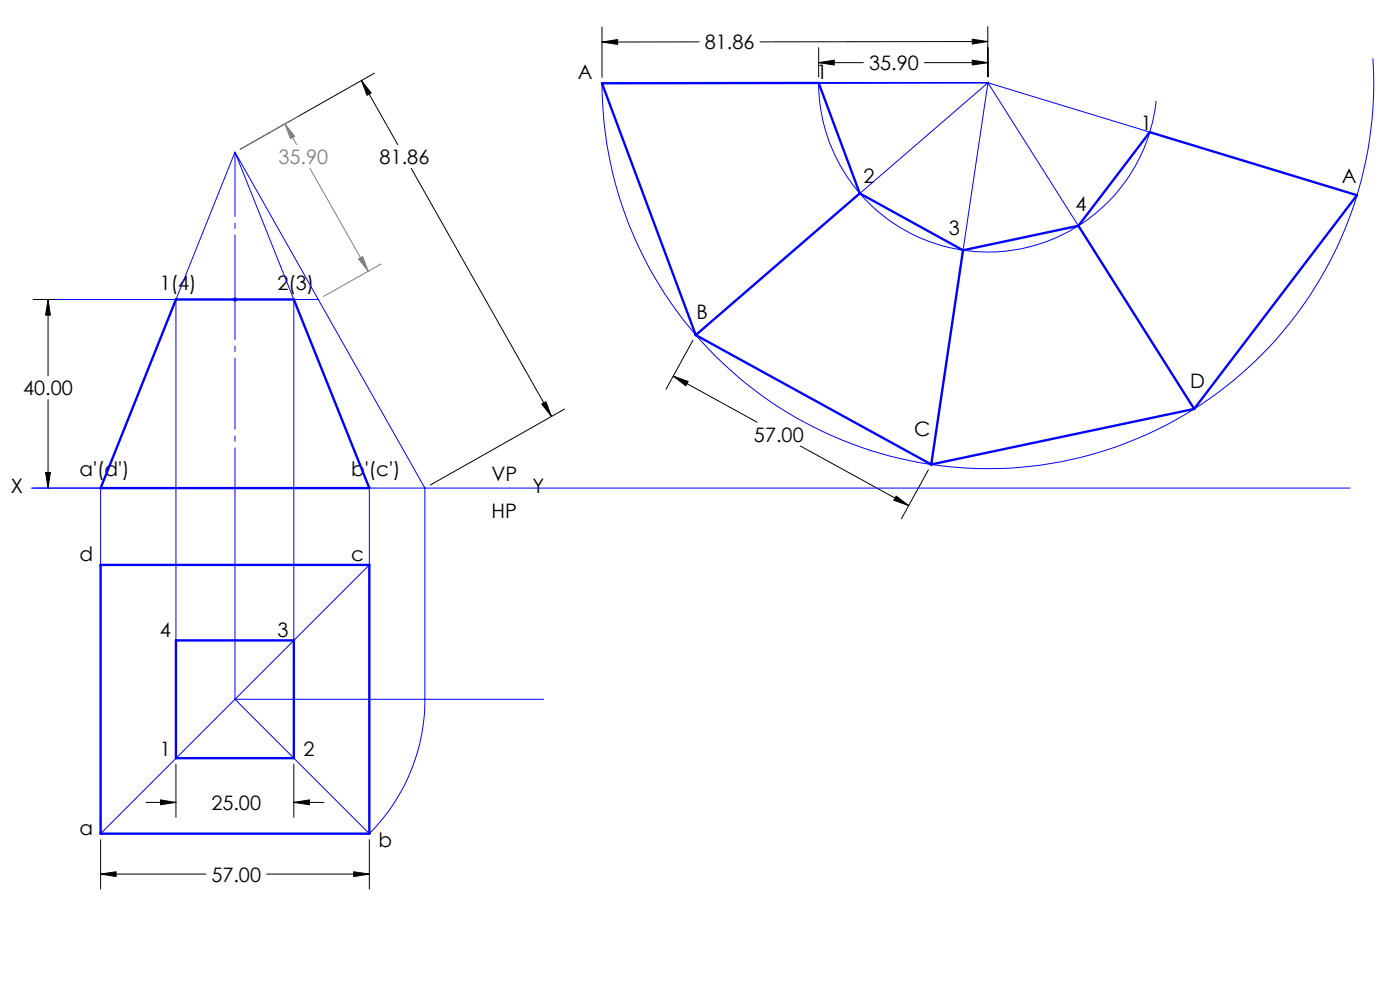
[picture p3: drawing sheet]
<svg xmlns="http://www.w3.org/2000/svg" width="297mm" height="210mm" viewBox="0 0 297 210" stroke-linecap="round" stroke-linejoin="round" font-family="sans-serif">
<g fill="none" stroke="#000" stroke-width=".21">
<path d="M76.7 17.1l2 2.6-.8 .5zM76.7 17.1l7.7 13.6M79.4 15.5l-28.5 16.2M127.7 8.9l3.3-.5v1zM127.7 5.7v10.7M148.3 8.9h-20.6M173.7 13.3l3.3-.5v1zM173.7 10.1v6.2M173.7 13.3h9.5M196.1 13.3h13.5M206.3 8.3l3.2 .5-3.2 .5zM206.3 12.8l3.3 .5-3.3 .5z"/>
<path d="M209.5 5.6l.1 10.7v-6.2M209.5 8.8l-48.3 .1M87.2 35.7l29.8 52.6M7 63.5h41.6M10.2 63.5l.5 3.3h-1zM10.2 63.5v16.2M142.8 79.8l3.2 1.1-.5 .9zM142.8 79.8l17.8 9.8M147 72.2l-5.7 10.4M10.2 84.8v18.7M114.9 85.7l.9-.5 1.2 3.1zM119.8 86.8l-28.5 16.1"/>
<path d="M169.8 94.6l23 12.6M197 99.7l-5.8 10.3M7 103.5h41.6M9.7 100.2h1l-.5 3.3zM190.1 105.2l2.7 2-3.2-1.1zM21.3 178.1v10.5M31 170.2h6.3M34 169.7l3.3 .5-3.3 .5zM37.3 162.1v11.3M62.3 170.2l3.4-.5v1zM62.3 162.1v11.3M62.3 170.2h6.4"/>
<path d="M78.4 178.1v10.5M21.3 185.4l3.3-.5v1zM21.3 185.4h22.3M56.6 185.4h21.8M75 184.9l3.4 .5-3.4 .5z"/>
</g>
<path d="M60.4 26.3l2.1 2.6-.9 .5zM60.4 26.3l2.5 4.4M63.2 24.7l-12.3 7M65.8 35.7l12.3 21.8M76.1 54.9l.8-.5 1.2 3.1zM80.9 56l-12.3 6.9" fill="none" stroke="#808080" stroke-width=".21"/>
<g fill="none" stroke="#00f" stroke-width=".21">
<path d="M173.7 17.6a35.9 35.9 0 0 0 34 35.8 35.9 35.9 0 0 0 37.6-32M209.6 17.6l-62 53.5M209.6 17.6l-12 80.9M209.6 17.6l43.7 69.1M209.6 17.6l78.3 23.8M209.6 17.6h-41M291.3 12.4a81.9 81.9 0 0 1-79.1 87 81.9 81.9 0 0 1-84.5-81.7l81.9-.1M49.8 32.3l40.3 71.2v44.8a40.4 40.4 0 0 1-11.7 28.5M49.8 32.3l-28.5 71.2v73.3M49.8 32.3l12.5 31.2M12 63.5h55.5M37.3 63.5v97.3h25v-97.3"/>
<path d="M49.5 63.2l.7 .7M49.8 63v1M50.2 63.2l-.7 .7M62.3 63.5l16.1 40v73.3M6.7 103.5h279.7M21.3 119.8h57.1l-57.1 57M49.8 103.5v44.8M37.3 135.8h25M49.8 148.3l28.6 28.5M49.8 148.3h65.5M21.3 176.8h57.1"/>
</g>
<path d="M49.9 103.5v-40" fill="none" stroke="#00f" stroke-width=".21" stroke-dasharray="15.2 1.3 1.3 1.3" stroke-dashoffset="6.7" stroke-linecap="butt"/>
<path d="M49.9 63.5v-31.2" fill="none" stroke="#00f" stroke-width=".21" stroke-dasharray="15.2 1.3 1.3 1.3" stroke-dashoffset="1.5" stroke-linecap="butt"/>
<path d="M182.4 41l-8.7-23.4-46 .1 19.9 53.4M182.4 41l21.9 12.1M182.4 41l-34.8 30.1M204.3 53.1l-6.7 45.4M228.8 47.9l15.1-19.9 44 13.4-34.6 45.3M228.8 47.9l-24.5 5.2M228.8 47.9l24.5 38.8M37.3 63.5h25l16.1 40h-57.1zM147.6 71.1l50 27.4M253.3 86.7l-55.7 11.8M21.3 119.8h57.1v57h-57.1zM37.3 135.8h25v25h-25z" fill="none" stroke="#00f" stroke-width=".5"/>
<path d="M21.3 185.4l3.3-.5v1zM75 184.9l3.4 .5-3.4 .5zM34 169.7l3.3 .5-3.3 .5zM62.3 170.2l3.4-.5v1zM9.7 100.2h1l-.5 3.3zM10.2 63.5l.5 3.3h-1zM76.7 17.1l2 2.6-.8 .5zM114.9 85.7l.9-.5 1.2 3.1zM206.3 8.3l3.2 .5-3.2 .5zM127.7 8.9l3.3-.5v1zM206.3 12.8l3.3 .5-3.3 .5zM173.7 13.3l3.3-.5v1zM142.8 79.8l3.2 1.1-.5 .9zM190.1 105.2l2.7 2-3.2-1.1z" fill="#000"/>
<path d="M76.1 54.9l.8-.5 1.2 3.1zM60.4 26.3l2.1 2.6-.9 .5z" fill="#808080"/>
<g font-size="4.2">
<text x="149.5" y="10.5">81.86</text>
<text x="122.6" y="16.8">A</text>
<text x="173.2" y="16.8">1</text>
<text x="184.4" y="14.9">35.90</text>
<text x="242" y="27.5">1</text>
<text x="80.5" y="34.8">81.86</text>
<text x="183.2" y="38.8">2</text>
<text x="284.7" y="38.8">A</text>
<text x="228.2" y="44.8">4</text>
<text x="201.3" y="49.9">3</text>
<text x="33.9" y="61.4">1(4)</text>
<text x="58.9" y="61.4">2(3)</text>
<text x="147.8" y="67.7">B</text>
<text x="4.9" y="83.8">40.00</text>
<text x="252.5" y="82.2">D</text>
<text x="160" y="93.7">57.00</text>
<text x="193.9" y="92.6">C</text>
<text x="16.9" y="101">a'(d')</text>
<text x="74.5" y="101">b'(c')</text>
<text x="2.3" y="104.5">X</text>
<text x="104.3" y="102.1">VP</text>
<text x="113" y="104.5">Y</text>
<text x="104.3" y="109.8">HP</text>
<text x="16.9" y="118.9">d</text>
<text x="74.5" y="118.9">c</text>
<text x="33.9" y="135.2">4</text>
<text x="58.9" y="135.2">3</text>
<text x="33.9" y="160.4">1</text>
<text x="64.4" y="160.4">2</text>
<text x="44.8" y="171.8">25.00</text>
<text x="16.9" y="177.1">a</text>
<text x="80.3" y="179.7">b</text>
<text x="44.8" y="187">57.00</text>
</g>
<text font-size="4.2" fill="#808080" x="59.1" y="34.8">35.90</text>
</svg>
